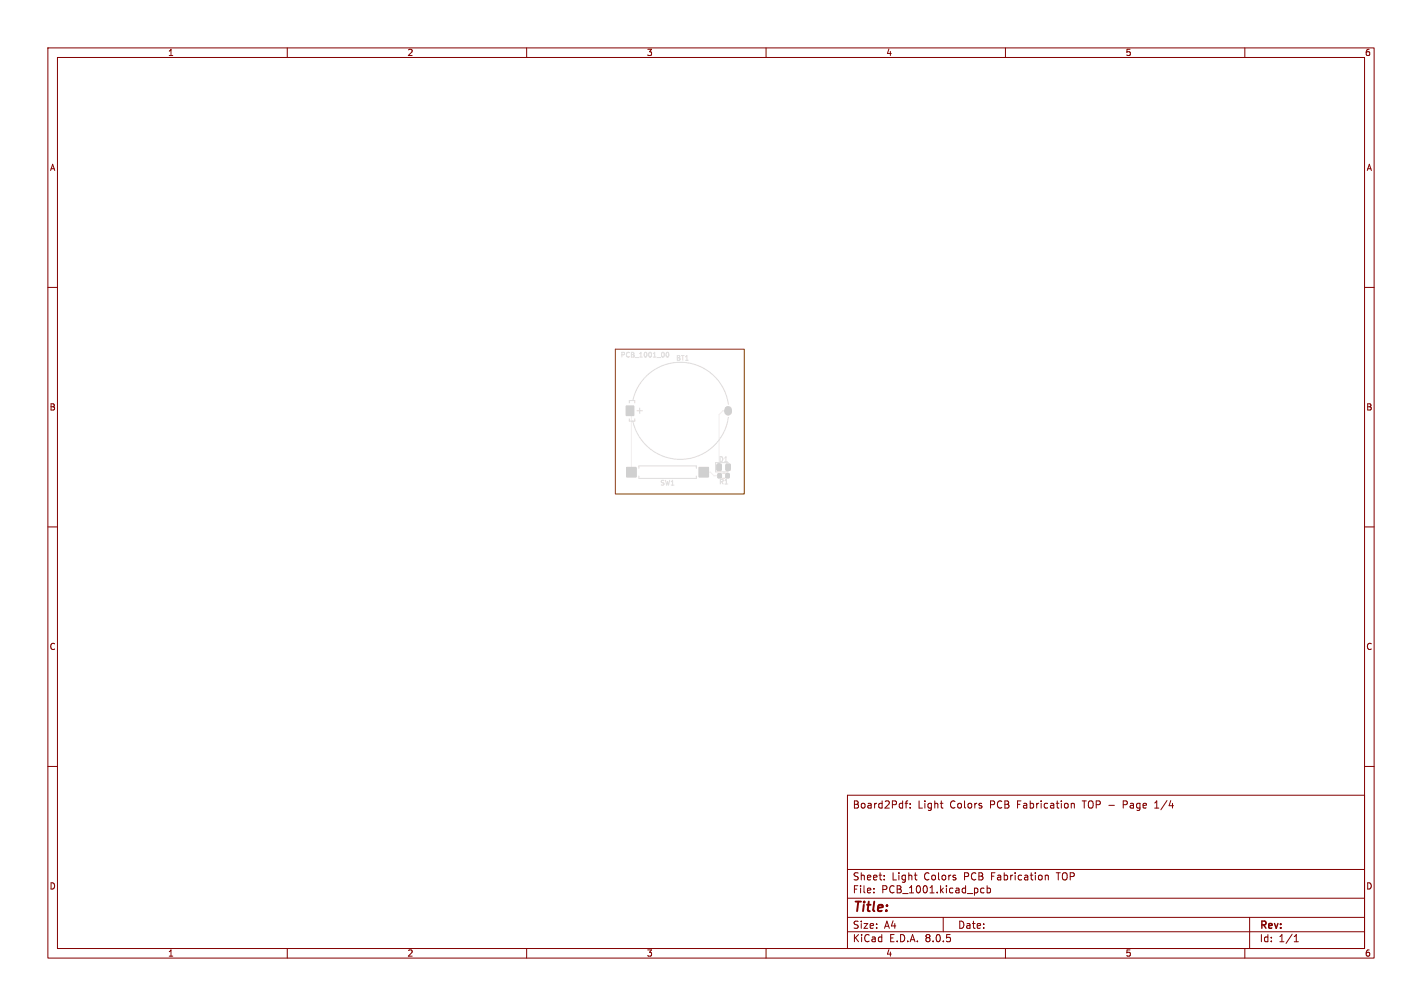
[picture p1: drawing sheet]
<svg xmlns="http://www.w3.org/2000/svg" width="297mm" height="210mm" viewBox="0 0 297 210" stroke-linecap="round" stroke-linejoin="round" font-family="sans-serif">
<g fill="#eee" stroke="#eee" stroke-width=".21">
<path d="M130.9 97.6h2v2h-2z"/>
<path d="M146 97.6h2v2h-2z"/>
<path d="M130.8 84.8h1.6v2h-1.6z"/>
<path d="M149.8 96.9l.6-.1 .3 .2v1l-.2 .2h-.6l-.2-.1z"/>
<path d="M151.7 96.9l.6-.1 .2 .2 .1 1-.2 .2h-.6l-.2-.1z"/>
<path d="M150 98.9h.6v.8h-.6z"/>
<path d="M151.6 98.9h.7v.8h-.7z"/>
</g>
<path d="M152.1 85.6v.4" fill="none" stroke="#eee" stroke-width="1.6"/>
<path d="M131.6 85.8l.3 .2v12.6M147 98.6h1.4l.7 .7h1.2M152.1 97.5l-.1 .1v1.7M152.1 85.8h-1.1l-.8 .7v11" fill="none" stroke="#eee" stroke-width=".21"/>
<g fill="#fff" stroke="#fff" stroke-width=".21">
<circle cx="131.6" cy="85.8" r=".42"/>
<circle cx="152.1" cy="85.8" r=".42"/>
</g>
<g fill="#d0d0d0" stroke="#d0d0d0" stroke-width=".21">
<path d="M130.9 97.6h2v2h-2z"/>
<path d="M146 97.6h2v2h-2z"/>
<path d="M130.8 84.8h1.6v2h-1.6z"/>
<path d="M149.8 96.9l.6-.1 .3 .2v1l-.2 .2h-.6l-.2-.1z"/>
<path d="M151.7 96.9l.6-.1 .2 .2 .1 1-.2 .2h-.6l-.2-.1z"/>
<path d="M150 98.9h.6v.8h-.6z"/>
<path d="M151.6 98.9h.7v.8h-.7z"/>
</g>
<path d="M152.1 85.6v.4" fill="none" stroke="#d0d0d0" stroke-width="1.6"/>
<g fill="none" stroke="#ddd" stroke-width=".21">
<path d="M129.9 74.1l.5-.1v-.4l-.5-.1v1M131.4 73.6a.44 .44 0 0 0-.6 .4 .44 .44 0 0 0 .6 .5M131.9 73.5h.3l.2 .2-.2 .3 .2 .4-.1 .1h-.4zM131.9 74h.3M132.6 74.6h.8M133.6 74.5h.6M133.6 73.8l.3-.3v1M134.6 73.6l.2-.1a.49 .49 0 0 1 .3 .6 .49 .49 0 0 1-.4 .4l-.2-.3zM135.6 73.6l.1-.1a.49 .49 0 0 1 .4 .6 .49 .49 0 0 1-.5 .4l-.1-.3zM136.4 74.5h.6M136.4 73.8l.3-.3v1M137.2 74.6h.8"/>
<path d="M138.3 73.6l.1-.1a.49 .49 0 0 1 .4 .6 .49 .49 0 0 1-.5 .4l-.1-.3zM139.2 73.6l.2-.1a.49 .49 0 0 1 .3 .6 .49 .49 0 0 1-.4 .4l-.2-.3zM141.5 74.2h.3l.2 .2-.2 .3 .2 .3-.2 .2h-.3zM141.5 74.7h.3M142.3 74.2h.6M142.6 74.2v1M143.2 75.2h.5M143.2 74.5l.3-.3v1M131.4 84.1v-.5h1.2v.5M131.4 87.4v.5h1.2v-.5M132.2 83.6a10.1 10.1 0 0 1 10.3-8 10.1 10.1 0 0 1 9.6 8.8M133 85.7h1.2"/>
<path d="M133.4 97.8v-.5h12v.5M133.4 99.4v.5h12v-.5M133.6 85.2v1.1M150.4 95.3a.51 .51 0 0 1 .6 .5 .51 .51 0 0 1-.6 .5zM150.9 98.8h.5M150.9 99.8h.5M151.3 96.3h.6M151.3 95.6l.3-.3v1M152.1 96.6h-2.7v1.9h2.7M152.1 87.1a10.1 10.1 0 0 1-9.6 8.8 10.1 10.1 0 0 1-10.3-8M138.7 100.3l-.6 .1a.42 .42 0 0 0 .5 .5v.3h-.5M139 100.3l.2 1 .2-.7 .2 .7 .3-1"/>
<path d="M140.2 101.3h.6M140.2 100.6l.3-.3v1M150.5 100.6l.4-.1 .1-.4-.5-.1v1M150.7 100.6l.3 .4M151.4 101h.6M151.4 100.3l.3-.3v1"/>
</g>
<path d="M128.5 72.9h26.9v30.2h-26.9z" fill="none" stroke="#804000" stroke-width=".21"/>
<g fill="none" stroke="#830000" stroke-width=".21">
<path d="M10 10h277v190h-277zM12 12h273v186h-273zM60 10v2M110 10v2M160 10v2M210 10v2M260 10v2M10 60h2M285 60h2M10 110h2M285 110h2M10 160h2"/>
<path d="M285 160h2M177 166h108v32h-108zM189 167.7h.6M189.6 167.2l-.4 .2v1.3M190.1 168.6v.1M190.1 167.8v.1M196.4 167.7h.6M196.8 168.7h.2M223.7 167.8l.3-.1 .3 .1 .1 .9M223.7 167.7v1M234.6 168h.6M235.2 167.2h-.6v1.5"/>
<path d="M241.2 168.7h.8M241.6 167.2l-.4 .4M60 198v2M110 198v2M160 198v2M177 194.5h108M177 191.5h108M177 187.5h108M177 181.5h108M182.5 186.3v.1M182.5 185.5v.1M184.7 183.6v.1"/>
<path d="M184.7 182.8v.1M191 182.7h.5M191.4 183.7h.1M197 191.5v3M204.8 186.1l.3 .3 .4-.1M205.5 185.5l-.4-.1-.3 .3M206.2 185.5l.4-.1 .3 .3-.2 .6h-.5M206.2 184.9v1.5M210 198v2M218.3 182.8l.2-.1 .4 .1 .1 .9M218.3 182.7v1M260 198v2"/>
<path d="M261 191.5v6.5M270.3 196.6h.9M270.3 195.5l.4-.4v1.5"/>
</g>
<text font-size="2.8" fill="#830000" x="178" y="190.9">Title:</text>
<g font-size="2.1" fill="#830000">
<text x="178" y="169">Board2Pdf:</text>
<text x="191.7" y="169">Light</text>
<text x="198.4" y="169">Colors</text>
<text x="206.9" y="169">PCB</text>
<text x="212.7" y="169">Fabrication</text>
<text x="226.5" y="169">TOP -</text>
<text x="235.2" y="169">Page</text>
<text x="242" y="169">1/4</text>
<text x="178" y="184">Sheet:</text>
<text x="186.2" y="184">Light</text>
<text x="193" y="184">Colors</text>
<text x="201.5" y="184">PCB</text>
<text x="207.2" y="184">Fabrication</text>
<text x="221.1" y="184">TOP</text>
<text x="178" y="186.7">File:</text>
<text x="184.1" y="186.7">PCB_1001.kicad_pcb</text>
<text x="178" y="196.9">KiCad</text>
<text x="178" y="194.1">Size:</text>
<text x="184.7" y="194.1">A4</text>
<text x="185.7" y="196.9">E.D.A.</text>
<text x="193.3" y="196.9">8.0.5</text>
<text x="200" y="194.1">Date:</text>
<text x="263" y="194.3">Rev:</text>
<text x="263" y="196.9">Id:</text>
<text x="267.1" y="196.9">1/1</text>
</g>
<g font-size="1.8" fill="#830000">
<text x="35" y="11.9">1</text>
<text x="85" y="11.9">2</text>
<text x="135" y="11.9">3</text>
<text x="185" y="11.9">4</text>
<text x="235" y="11.9">5</text>
<text x="285" y="11.9">6</text>
<text x="10.3" y="35.9">A</text>
<text x="285.4" y="35.9">A</text>
<text x="10.3" y="85.9">B</text>
<text x="285.3" y="85.9">B</text>
<text x="10.3" y="135.9">C</text>
<text x="285.3" y="135.9">C</text>
<text x="10.3" y="185.9">D</text>
<text x="285.3" y="185.9">D</text>
<text x="35" y="199.9">1</text>
<text x="85" y="199.9">2</text>
<text x="135" y="199.9">3</text>
<text x="185" y="199.9">4</text>
<text x="235" y="199.9">5</text>
<text x="285" y="199.9">6</text>
</g>
</svg>
